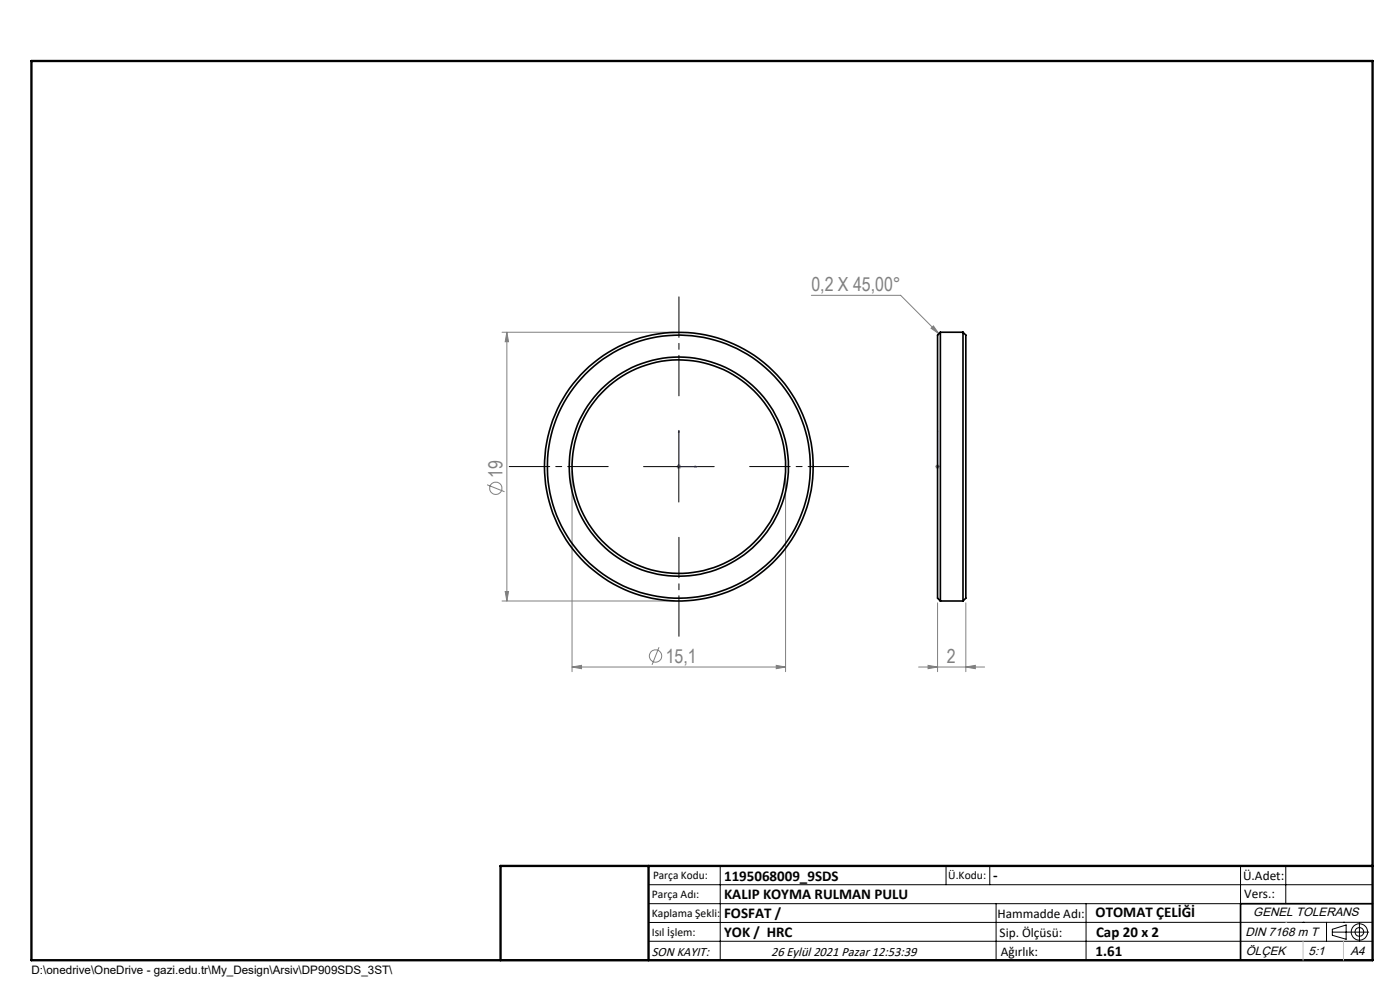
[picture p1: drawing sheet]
<svg xmlns="http://www.w3.org/2000/svg" width="297mm" height="210mm" viewBox="0 0 297 210" stroke-linecap="round" stroke-linejoin="round" font-family="sans-serif">
<g fill="none" stroke="#808080" stroke-width=".21">
<path d="M106.5 70.5h36.5M107.5 70.5l.4 2h-.7zM107.5 70.5v57M172.1 62.6h19l8.1 8.2M197.5 69.6l.5-.5 1.2 1.7zM143.5 99h1M143.7 98.6l.7 .7M144 98.5v1M144.4 98.6l-.7 .7M198.4 99h1M198.5 98.6l.7 .7M198.9 98.5v1"/>
<path d="M199.2 98.6l-.7 .7M103.3 102.8l3.7 1.5M121.4 100v42.5M166.7 100v42.5M106.5 127.5h36.5M107.2 125.5h.7l-.4 2zM139.8 137.3l-1.5 3.7M198.9 127.9v14.6M204.9 127.9v14.6M121.4 141.5l2-.4v.7zM121.4 141.5h45.3M164.7 141.1l2 .4-2 .3z"/>
<path d="M194.9 141.5h14M196.9 141.1l2 .4-2 .3zM204.9 141.5l2-.4v.7z"/>
<circle cx="105.2" cy="103.6" r="1.31"/>
<circle cx="139.1" cy="139.1" r="1.31"/>
</g>
<g fill="none" stroke="#000" stroke-width=".21">
<path d="M136.5 99h15M144 91.5v15M137.6 187.7h153.6M137.6 191.7h153.6M137.6 199.7h153.6M152.8 183.7v20M200.7 183.7v4M210 183.7v4M211.3 191.7v12M230.4 191.7v12M263.2 183.7v20M272.8 183.7v8"/>
<path d="M276.4 195.6h.1M281.4 195.6v4.1M282.6 197.7h7.8M282.6 197.1l3-.9v3l-3-.8zM285 195.6h.1M288.4 195.8v3.8M291.2 195.6l-153.6 .1"/>
<circle cx="288.4" cy="197.7" r="1.74"/>
<circle cx="288.4" cy="197.7" r=".93"/>
</g>
<path d="M144 91.3l.1 .4h-.2zM144 91.3v7.7h3.8M147.5 98.9l.3 .1-.3 .1zM198.9 98.9v.2zM198.9 91.3v.4v-.4M198.9 99h.1M198.9 91.3v7.7" fill="none" stroke="#00f" stroke-width=".21"/>
<path d="M129 99h-21M144 84v-21M159 99h21M144 114v21" fill="none" stroke="#000" stroke-width=".21" stroke-dasharray="15.2 1.3 1.3 1.3" stroke-dashoffset="6.6"/>
<path d="M291.2 191.7h-28v12M106.2 203.7h185" fill="none" stroke="#000" stroke-width=".35"/>
<path d="M6.7 12.9h284.5v190.8h-284.5zM137.6 183.7v20M291.2 183.7h-185v20" fill="none" stroke="#000" stroke-width=".5"/>
<path d="M272.8 195.6h.1M276.4 199.7v4M285 199.7v4" fill="none" stroke="#c0c0c0" stroke-width=".21"/>
<g fill="#00f">
<path d="M147.5 98.9l.3 .1-.3 .1zM144 91.3l.1 .4h-.2z"/>
<path d="M198.9 98.9v.2zM198.9 91.3v.4z"/>
</g>
<g fill="#808080">
<path d="M204.9 141.5l2-.4v.7zM196.9 141.1l2 .4-2 .3z"/>
<path d="M121.4 141.5l2-.4v.7zM164.7 141.1l2 .4-2 .3zM197.5 69.6l.5-.5 1.2 1.7z"/>
<path d="M107.5 70.5l.4 2h-.7zM107.2 125.5h.7l-.4 2z"/>
</g>
<g fill="none" stroke="#000" stroke-width=".35">
<path d="M199.5 70.5v57M199.5 70.5l-.6 .6v55.8l.6 .6M199.5 70.5h4.8M204.3 70.5v57M204.3 70.5l.6 .6v55.8l-.6 .6M199.5 127.5h4.8"/>
<circle cx="144" cy="99" r="22.6"/>
<circle cx="144" cy="99" r="27.9"/>
<circle cx="144" cy="99" r="23.2"/>
<circle cx="144" cy="99" r="28.5"/>
</g>
<g font-size="4.1" fill="#808080">
<text x="172.1" y="61.7">0,2 X 45,00°</text>
<text x="106.6" y="101.4" transform="rotate(-90 106.6 101.4)">19</text>
<text x="141.2" y="140.5">15,1</text>
<text x="200.8" y="140.5">2</text>
</g>
<g font-size="3.2">
<text x="153.6" y="186.8">1195068009_9SDS</text>
<text x="153.6" y="190.8">KALIP KOYMA RULMAN PULU</text>
<text x="210.7" y="186.6">-</text>
<text x="153.6" y="194.8">FOSFAT /</text>
<text x="232.4" y="194.5">OTOMAT ÇELİĞİ</text>
<text x="153.6" y="198.8">YOK / HRC</text>
<text x="232.4" y="202.8">1.61</text>
<text x="232.5" y="198.8">Cap 20 x 2</text>
</g>
<g font-size="2.8">
<text x="263.7" y="186.7">Ü.Adet:</text>
<text x="263.9" y="190.5">Vers.:</text>
<text x="211.6" y="194.8">Hammadde Adı:</text>
<text x="138.3" y="202.8">SON KAYIT:</text>
<text x="163.6" y="202.8">26 Eylül 2021 Pazar 12:53:39</text>
<text x="212.1" y="198.7">Sip. Ölçüsü:</text>
<text x="212.3" y="202.7">Ağırlık:</text>
</g>
<g font-size="2.6">
<text x="265.9" y="194.4">GENEL TOLERANS</text>
<text x="264.2" y="198.5">DIN 7168 m T</text>
<text x="264.3" y="202.6">ÖLÇEK</text>
<text x="277.6" y="202.6">5:1</text>
<text x="286.5" y="202.6">A4</text>
</g>
<g font-size="2.5">
<text x="138.3" y="190.5">Parça Adı:</text>
<text x="138.5" y="186.5">Parça Kodu:</text>
<text x="201.2" y="186.5">Ü.Kodu:</text>
<text x="138.3" y="194.5">Kaplama Şekli:</text>
<text x="138.3" y="198.6">Isıl İşlem:</text>
<text x="6.7" y="206.7">D:\onedrive\OneDrive - gazi.edu.tr\My_Design\Arsiv\DP909SDS_3ST\</text>
</g>
</svg>
